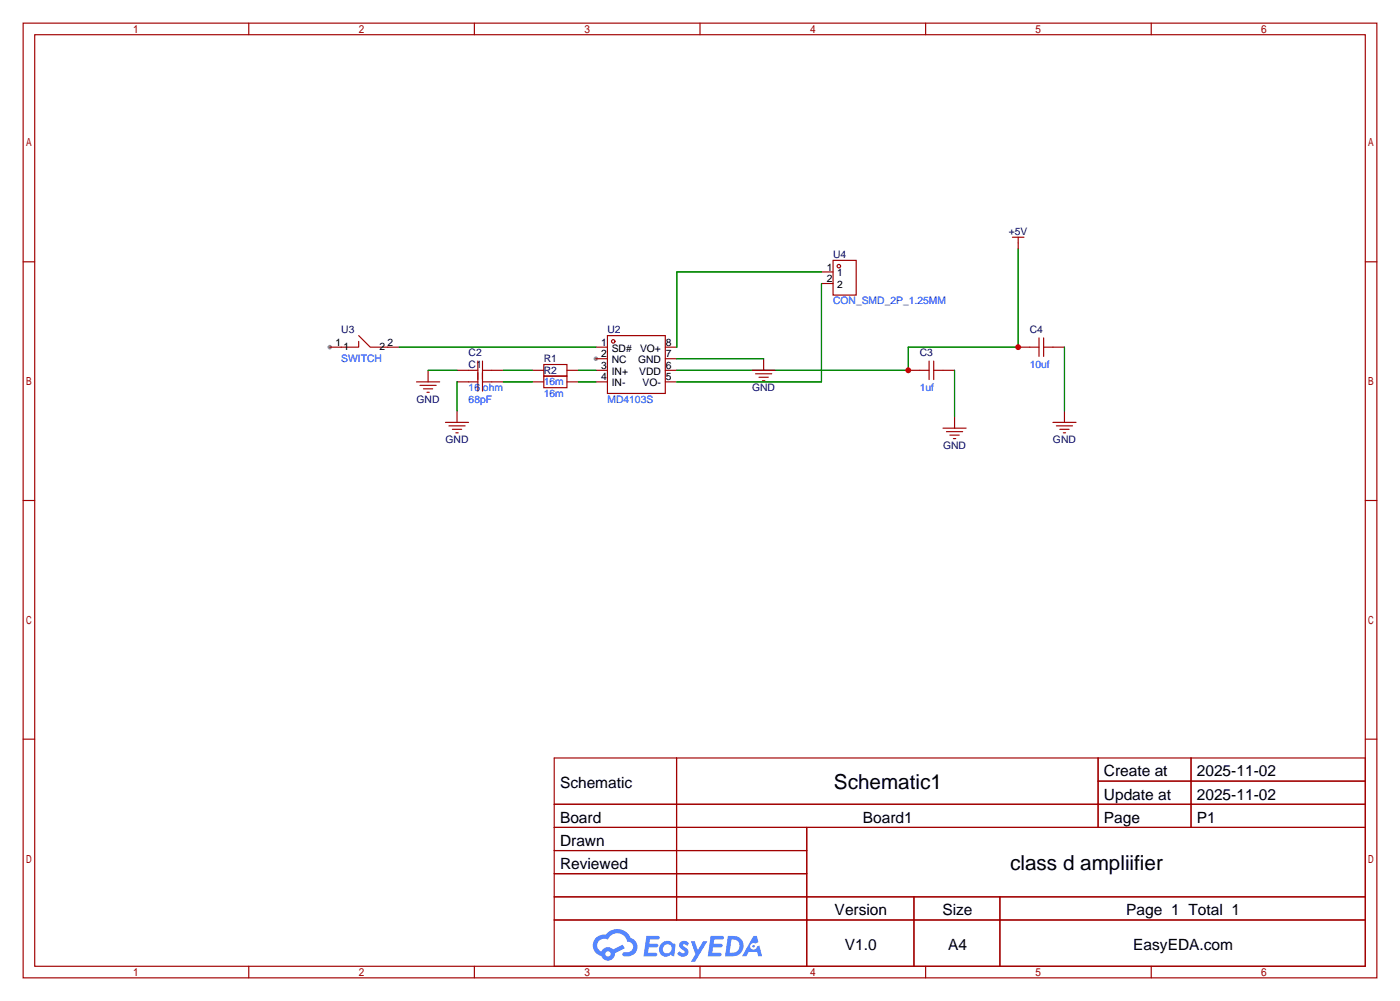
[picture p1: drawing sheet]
<svg xmlns="http://www.w3.org/2000/svg" width="307mm" height="220mm" viewBox="0 0 307 220" stroke-linecap="round" stroke-linejoin="round" font-family="sans-serif">
<g fill="#999">
<circle cx="130.8" cy="78.7" r=".51"/>
<circle cx="72.4" cy="76.2" r=".51"/>
</g>
<g fill="none" stroke="#a10000" stroke-width=".25">
<path d="M5.1 5.1h297.2v209.5h-297.2zM7.6 7.6h292.1v204.5h-292.1zM54.6 5.1v2.5M104.1 5.1v2.5M153.7 5.1v2.5M203.2 5.1v2.5M252.7 5.1v2.5M5.1 57.5h2.5M299.7 57.5h2.6M5.1 109.9h2.5M299.7 109.9h2.6M5.1 162.2h2.5"/>
<path d="M121.7 166.4h178v45.7h-178zM121.7 176.5h178M148.5 166.4v35.5M241.1 166.4v15.2M241.1 171.4h58.6M261.5 166.4v15.2M299.7 162.2h2.6M121.7 181.6h178M121.7 186.7h55.4M121.7 196.8h178M121.7 191.8h55.4M177.1 181.6v30.5"/>
<path d="M200.6 196.8v15.3M219.5 196.8v15.3M54.6 212.1v2.5M104.1 212.1v2.5M121.7 201.9h178M153.7 212.1v2.5M203.2 212.1v2.5M252.7 212.1v2.5"/>
</g>
<g fill="#5487ff">
<path d="M149.4 206.8a1.3 1.3 0 0 1 1.8 .3l-.4 .6a.54 .54 0 0 0-.9-.3l.2 .3a1.28 1.28 0 0 1 .7 2 1.53 1.53 0 0 1-2.1-.3l.5-.6 .8 .4a.31 .31 0 0 0 .3-.2 .31 .31 0 0 0-.3-.4 1.12 1.12 0 0 1-.6-1.8z"/>
<path d="M151.7 206.6h.8l.7 2 1.2-2h.9l-2.7 4.5h-.9l1-1.6z"/>
<path d="M141.9 205.4h2.3a.46 .46 0 0 1 .5 .1 .46 .46 0 0 1 .1 .5l-.4 .2h-1.7l-.2 .9h1.7a.4 .4 0 0 1 .3 .5 .4 .4 0 0 1-.4 .3h-1.7l-.1 1.2h1.3a.46 .46 0 0 1 .5 .1 .46 .46 0 0 1 .1 .5l-.3 .2h-2.6z"/>
<path d="M156 205.4h2.3a.47 .47 0 0 1 .5 .1 .47 .47 0 0 1 .1 .5l-.4 .2h-1.7l-.1 .9h1.6a.4 .4 0 0 1 .3 .5 .4 .4 0 0 1-.4 .3h-1.7l-.1 1.2h1.3a.46 .46 0 0 1 .5 .1 .46 .46 0 0 1 .2 .5l-.4 .2h-2.6z"/>
<path d="M165.4 205.4h.7l.4 1.4-.6 .3a.75 .75 0 0 0-1.2 .3 .75 .75 0 0 0 .5 1.1 .75 .75 0 0 0 1-.7l.5-.3 .6 2.4h-.8l-.3-1h-1.8l-.6 1h-.9z"/>
<path d="M159.8 205.4l-.6 4.5h1.4a2.27 2.27 0 0 0 2.6-2.3 2.27 2.27 0 0 0-2.7-2.2zM160.6 206.2a1.5 1.5 0 0 1 1.8 1.5 1.5 1.5 0 0 1-2 1.4h-.2z"/>
<path d="M145.2 207.1a1.6 1.6 0 0 0-.3 2.2 1.6 1.6 0 0 0 2.3 .2l.8 .4 .3-2.5-.2-.2-.4-.1a1.58 1.58 0 0 0-2.5 0zM145.8 207.6a.98 .98 0 0 1 1.6 .4 .98 .98 0 0 1-1 1.3 .94 .94 0 0 1-.9-.7 .94 .94 0 0 1 .3-1z"/>
<path d="M130.9 205.8a2.37 2.37 0 0 0 1.1 4 1.54 1.54 0 0 0 1.8 1 1.54 1.54 0 0 0 1.2-1.6l2.2-1.1-.5-.7-2.1 1a1.57 1.57 0 0 0-2.6 .5 1.5 1.5 0 0 1-.7-2.1 1.5 1.5 0 0 1 2.2-.5 2.23 2.23 0 0 1 2.2-1.5 2.23 2.23 0 0 1 2 1.9 1.16 1.16 0 0 1 1.3 1.1 1.16 1.16 0 0 1-1.1 1.2h-.7a.47 .47 0 0 0-.6 .4 .47 .47 0 0 0 .5 .5 2.17 2.17 0 0 0 2.5-.9 2.17 2.17 0 0 0-.4-2.7l-.8-.4a3.2 3.2 0 0 0-5.4-.8l-1.1 .1zM132.9 209.4a.6 .6 0 0 1 1.2 0 .6 .6 0 0 1-1.2 0z"/>
<circle cx="165.4" cy="207.7" r=".28"/>
</g>
<g fill="none" stroke="#a10000" stroke-width=".25">
<path d="M180.3 59.7h2.6M182.9 57.1h5.1v7.7h-5.1zM222.2 52.1h2.6M223.5 52.1v2.5M78.7 73.7l2.6 2.5h6.3M78.7 74.9v1.3h-6.3M104.9 79.2v6.7M105.9 79.2v6.7M130.8 76.2h2.5M130.8 78.7h2.5M133.3 73.7h12.7v12.7h-12.7zM146 76.2h2.6"/>
<path d="M146 78.7h2.6M167.6 78.7v2.6M180.3 62.2h2.6M204 79.2v4.1M205 79.2v4.1M223.5 76.2h4.6M228.1 74.2v4M229.1 76.2h4.6M229.1 74.2v4M91.4 83.8h5.1M92.2 84.6h3.6M93 85.3h2"/>
<path d="M93.7 86.1h.5M94 81.3v2.5M97.8 92.7h5.1M98.6 93.5h3.5M99.3 94.2h2M100.1 95h.5M100.3 83.8h4.6M100.3 81.3h4.6M100.3 90.2v2.5M105.9 83.8h4.6M105.9 81.3h4.6M116.8 83.8h2.6"/>
<path d="M116.8 81.3h2.6M119.4 80h5.1v2.5h-5.1zM119.4 82.5h5.1v2.6h-5.1zM124.5 83.8h2.5M124.5 81.3h2.5M130.8 83.8h2.5M130.8 81.3h2.5M146 83.8h2.6M146 81.3h2.6M165.1 81.3h5.1M165.9 82h3.5M166.6 82.8h2.1"/>
<path d="M167.4 83.6h.5M199.4 81.3h4.6M205 81.3h4.5M207 94h5.1M207.8 94.7h3.5M208.5 95.5h2.1M209.3 96.3h.5M209.5 91.4v2.6M231.1 92.7h5.1M231.9 93.5h3.6M232.7 94.2h2M233.4 95h.5"/>
<path d="M233.7 90.2v2.5"/>
<circle cx="184.1" cy="58.4" r=".38"/>
<circle cx="134.6" cy="74.9" r=".38"/>
</g>
<g fill="none" stroke="#008700" stroke-width=".25">
<path d="M180.3 59.7h-31.7v16.5M223.5 54.6v21.6h-24.1v5.1h-50.8M87.6 76.2h43.2M148.6 78.7h19M180.3 62.2v21.6h-31.7M233.7 76.2v14M94 81.3h6.3M100.3 83.8v6.4M110.5 81.3h6.3M110.5 83.8h6.3M127 81.3h3.8M127 83.8h3.8"/>
<path d="M209.5 81.3v10.1"/>
</g>
<g fill="#c00">
<circle cx="199.4" cy="81.3" r=".63"/>
<circle cx="223.5" cy="76.2" r=".63"/>
</g>
<g font-size="4.5">
<text x="183.1" y="173.3">Schematic1</text>
<text x="221.8" y="191">class d ampliifier</text>
</g>
<g font-size="3.4">
<text x="122.9" y="173">Schematic</text>
<text x="242.3" y="170.4">Create at</text>
<text x="262.7" y="170.4">2025-11-02</text>
<text x="242.3" y="175.5">Update at</text>
<text x="262.7" y="175.5">2025-11-02</text>
<text x="122.9" y="180.6">Board</text>
<text x="122.9" y="185.7">Drawn</text>
<text x="189.4" y="180.6">Board1</text>
<text x="242.3" y="180.6">Page</text>
<text x="262.7" y="180.6">P1</text>
<text x="122.9" y="190.8">Reviewed</text>
<text x="183.2" y="200.9">Version</text>
<text x="206.9" y="200.9">Size</text>
<text x="247.3" y="200.9">Page 1 Total 1</text>
<text x="185.5" y="208.5">V1.0</text>
<text x="208.1" y="208.5">A4</text>
<text x="248.8" y="208.5">EasyEDA.com</text>
</g>
<g font-size="2.3" fill="#000080">
<text x="221.5" y="51.5">+5V</text>
<text x="182.9" y="56.6">U4</text>
<text x="74.9" y="73.1">U3</text>
<text x="133.3" y="73.1">U2</text>
<text x="226.1" y="73.1">C4</text>
<text x="102.9" y="80.7">C1</text>
<text x="102.9" y="78.2">C2</text>
<text x="119.4" y="79.5">R1</text>
<text x="119.4" y="82">R2</text>
<text x="201.9" y="78.2">C3</text>
<text x="91.5" y="88.4">GND</text>
<text x="165.1" y="85.8">GND</text>
<text x="97.8" y="97.2">GND</text>
<text x="207" y="98.5">GND</text>
<text x="231.2" y="97.2">GND</text>
</g>
<g font-size="2.3">
<text x="181.5" y="59.4">1</text>
<text x="181.5" y="61.9">2</text>
<text x="183.8" y="60.6">1</text>
<text x="183.8" y="63.2">2</text>
<text x="73.7" y="75.9">1</text>
<text x="75.4" y="76.9">1</text>
<text x="83.3" y="76.9">2</text>
<text x="85.1" y="75.9">2</text>
<text x="132" y="75.9">1</text>
<text x="134.3" y="77.2">SD#</text>
<text x="140.5" y="77.2">VO+</text>
<text x="146.2" y="75.9">8</text>
<text x="132" y="83.5">4</text>
<text x="132" y="81">3</text>
<text x="132" y="78.4">2</text>
<text x="134.3" y="82.2">IN+</text>
<text x="134.3" y="79.7">NC</text>
<text x="140.1" y="79.7">GND</text>
<text x="140.3" y="82.2">VDD</text>
<text x="146.2" y="78.4">7</text>
<text x="146.2" y="81">6</text>
<text x="146.2" y="83.5">5</text>
<text x="134.3" y="84.8">IN-</text>
<text x="141.1" y="84.8">VO-</text>
</g>
<g font-size="2.3" fill="#00f">
<text x="182.9" y="66.8">CON_SMD_2P_1.25MM</text>
<text x="74.9" y="79.5">SWITCH</text>
<text x="226.1" y="80.7">10uf</text>
<text x="102.9" y="88.4">68pF</text>
<text x="102.9" y="85.8">16 ohm</text>
<text x="119.4" y="84.5">16m</text>
<text x="119.4" y="87.1">16m</text>
<text x="133.3" y="88.4">MD4103S</text>
<text x="201.9" y="85.8">1uf</text>
</g>
</svg>
